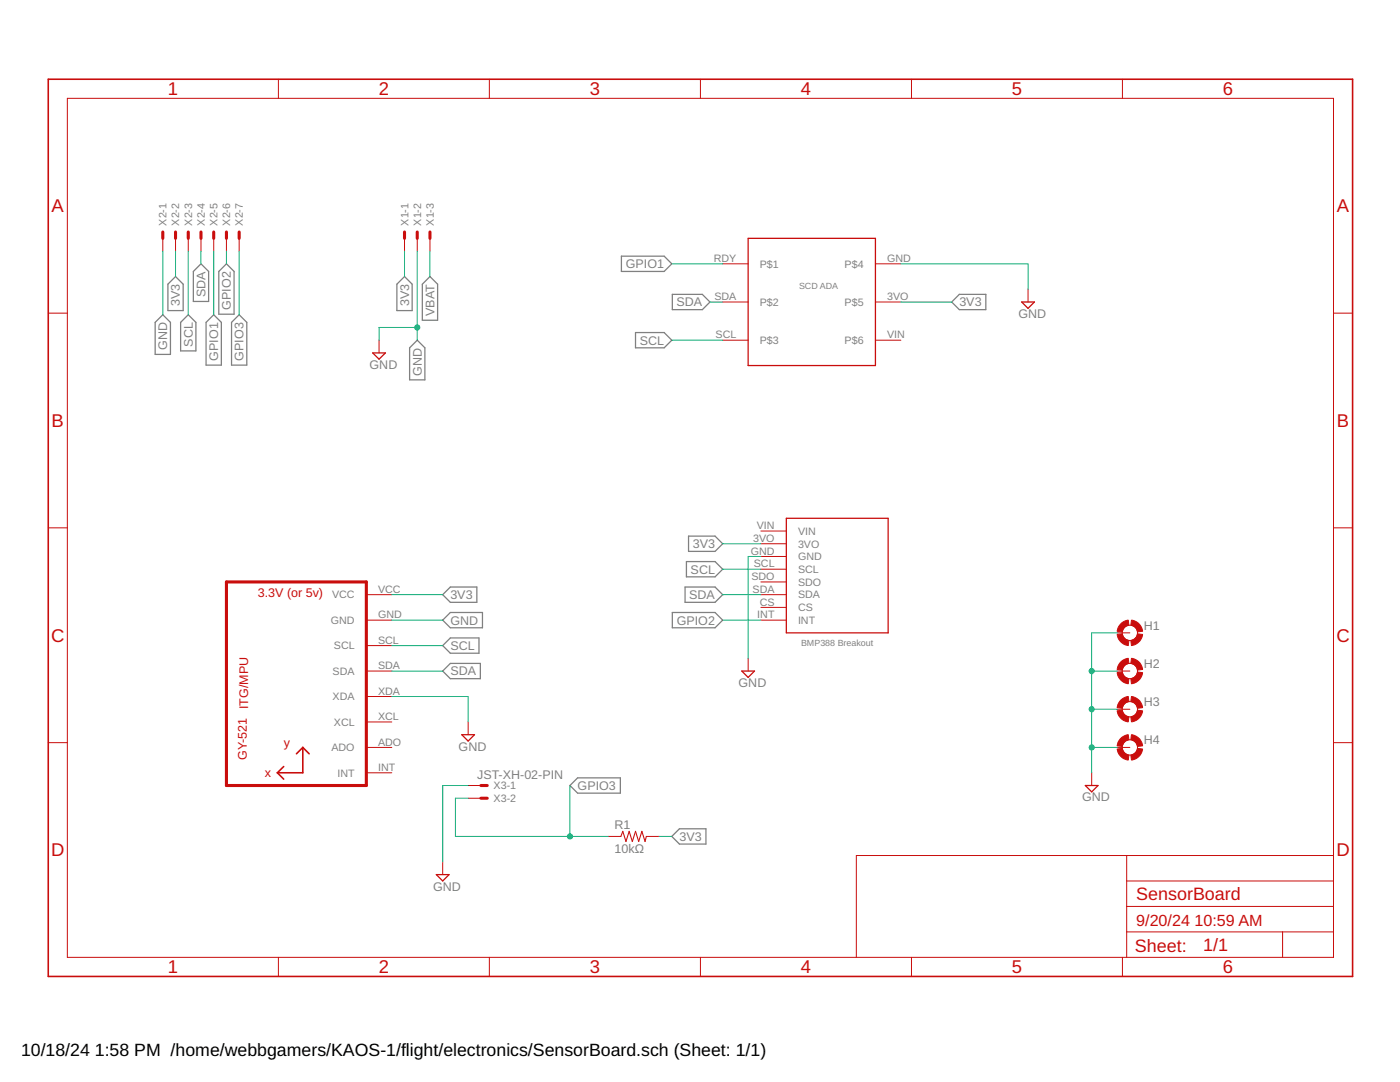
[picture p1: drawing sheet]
<svg xmlns="http://www.w3.org/2000/svg" width="279mm" height="216mm" viewBox="0 0 279 216" stroke-linecap="round" stroke-linejoin="round" font-family="sans-serif">
<g fill="none" stroke="#808080" stroke-width=".25">
<path d="M35 55.2l1.6 1.5v5.3h-3.1v-5.3zM40.1 52.6l1.5 1.6v6h-3v-6zM45.2 52.6l1.5 1.6v8.5h-3v-8.5zM79.2 56.7l1.5-1.5 1.6 1.5v5.3h-3.1zM85.8 55.2l1.5 1.5v7.2h-3v-7.2zM124 51.1h8.5l1.6 1.5-1.6 1.6h-8.5zM134.2 58.7h6l1.5 1.6-1.5 1.5h-6zM32.5 62.8l1.5 1.5v6.4h-3v-6.4zM37.6 62.8l1.5 1.5v5.7h-3.1v-5.7zM42.7 62.8l1.5 1.5v8.6h-3.1v-8.6zM46.2 64.3l1.5-1.5 1.6 1.5v8.6h-3.1zM83.3 67.9l1.5 1.5v6.4h-3.1v-6.4z"/>
<path d="M126.8 66.4h5.7l1.6 1.5-1.6 1.5h-5.7zM189.9 60.3l1.6-1.6h5.2v3.1h-5.2zM89.9 117.1h5.3v3.1h-5.3l-1.6-1.5zM136.7 117.1h6l1.5 1.6-1.5 1.5h-6zM137 112.1h5.7l1.5 1.5-1.5 1.5h-5.7zM137.4 107h5.3l1.5 1.5-1.5 1.5h-5.3zM88.3 133.9l1.6-1.5h6v3h-6zM88.3 128.8l1.6-1.5h5.7v3h-5.7zM89.9 122.2h6.4v3.1h-6.4l-1.6-1.6zM134.2 122.2h8.5l1.5 1.5-1.5 1.6h-8.5zM115.3 155.2h8.5v3.1h-8.5l-1.6-1.6zM134.1 166.9l1.5-1.5h5.3v3h-5.3z"/>
</g>
<g fill="none" stroke="#c90d0c" stroke-width=".2">
<path d="M13.4 19.6h252.7v171.4h-252.7zM55.6 15.8v3.8M97.7 15.8v3.8M139.8 15.8v3.8M181.9 15.8v3.8M224 15.8v3.8M32.5 47.6v2.5M35 47.6v2.5M37.6 47.6v2.5M40.1 47.6v2.5M42.7 47.6v2.5M45.2 47.6v2.5"/>
<path d="M47.7 47.6v2.5M80.7 47.6v2.5M83.3 47.6v2.5M85.8 47.6v2.5M144.2 52.6h5.1M174.7 52.6h5.1M205.2 57.7v2.6M9.6 62.5h3.8M75.6 67.9v2.5M144.2 60.3h5.1M144.2 67.9h5.1M174.7 60.3h5.1"/>
<path d="M174.7 67.9h5.1M266.1 62.5h3.8M9.6 105.3h3.8M73.1 118.7h5.1M151.8 118.7h5.1M151.8 116.1h5.1M151.8 113.6h5.1M151.8 111h5.1M151.8 108.5h5.1M151.8 106h5.1M266.1 105.3h3.8M73.1 123.7h5.1"/>
<path d="M73.1 128.8h5.1M73.1 133.9h5.1M73.1 139h5.1M149.3 131.4v2.5M151.8 123.7h5.1M151.8 121.2h5.1M222.9 133.9h2.6M222.9 126.3h2.6M9.6 148.2h3.8M73.1 144.1h5.1M73.1 149.1h5.1M73.1 154.2h5.1"/>
<path d="M93.4 144.1v2.5M93.4 159.3h2.6M93.4 156.7h2.6M217.9 154.2v2.5M222.9 149.1h2.6M222.9 141.5h2.6M266.1 148.2h3.8M88.3 172v2.5M121.4 166.9h2.5M129 166.9h2.5M224.9 170.7v20.3M224.9 175.8h41.2"/>
<path d="M266.1 170.7h-95.2v20.3M55.6 191v3.8M97.7 191v3.8M139.8 191v3.8M181.9 191v3.8M224 191v3.8M224.9 185.9h41.2M224.9 180.9h41.2M256 185.9v5.1"/>
<circle cx="225.5" cy="133.9" r="1.52"/>
<circle cx="225.5" cy="126.3" r="1.52"/>
<circle cx="225.5" cy="141.5" r="1.52"/>
<circle cx="225.5" cy="149.1" r="1.52"/>
</g>
<path d="M9.6 15.8h260.3v179h-260.3zM55.4 154.2l1.2 1.3M56.6 153l-1.2 1.2M60.4 149.1v5.1h-5M60.4 149.1l1.3 1.3M60.4 149.1l-1.2 1.3" fill="none" stroke="#c90d0c" stroke-width=".32"/>
<path d="M149.3 47.6h25.4v25.3h-25.4zM74.4 70.4h2.5l-1.3 1.3zM203.9 60.3h2.5l-1.2 1.2zM156.9 103.4h20.3v22.9h-20.3zM148 133.9h2.6l-1.3 1.3zM92.2 146.6h2.5l-1.3 1.3zM216.6 156.7h2.5l-1.2 1.3zM87.1 174.5h2.5l-1.3 1.3z" fill="none" stroke="#c90d0c" stroke-width=".25"/>
<g fill="none" stroke="#c90d0c" stroke-width=".61">
<path d="M32.5 46.3v1.3M35 46.3v1.3M37.6 46.3v1.3M40.1 46.3v1.3M42.7 46.3v1.3M45.2 46.3v1.3M47.7 46.3v1.3M80.7 46.3v1.3M83.3 46.3v1.3M85.8 46.3v1.3M45.2 116.1h27.9v40.6h-27.9zM96 156.7h1.2"/>
<path d="M96 159.3h1.2"/>
</g>
<g fill="#c90d0c" stroke="#c90d0c" stroke-width=".2">
<path d="M225.8 123.7a2.52 2.52 0 0 1 2.2 2.3l-1 .1a1.46 1.46 0 0 0-1.3-1.3z" fill-rule="evenodd"/>
<path d="M223.8 124.3l.8-.4 .6-.2 .1 1.1a1.51 1.51 0 0 0-1.3 1.3l-1.1-.1 .4-1z" fill-rule="evenodd"/>
<path d="M222.9 126.6l1.1-.1 .4 .9 .9 .4-.1 1a2.59 2.59 0 0 1-2.3-2.2z" fill-rule="evenodd"/>
<path d="M225.7 127.8l.6-.2a1.4 1.4 0 0 0 .7-1.1l1 .1a2.52 2.52 0 0 1-2.2 2.2z" fill-rule="evenodd"/>
<path d="M225.8 131.4a2.52 2.52 0 0 1 2.2 2.2l-1 .1a1.46 1.46 0 0 0-1.3-1.3z" fill-rule="evenodd"/>
<path d="M223.5 132.2l.7-.5 1-.3 .1 1a1.51 1.51 0 0 0-1.3 1.3l-1.1-.1 .2-.6z" fill-rule="evenodd"/>
<path d="M222.9 134.2l1.1-.1 .4 .9 .9 .4-.1 1a2.59 2.59 0 0 1-2.3-2.2z" fill-rule="evenodd"/>
<path d="M225.7 135.4l.6-.2a1.4 1.4 0 0 0 .7-1.1l1 .1a2.52 2.52 0 0 1-2.2 2.2z" fill-rule="evenodd"/>
<path d="M225.8 139a2.52 2.52 0 0 1 2.2 2.2l-1 .1a1.51 1.51 0 0 0-1.3-1.3z" fill-rule="evenodd"/>
<path d="M223.5 139.8l.7-.5 1-.3 .1 1a1.56 1.56 0 0 0-1.3 1.3l-1.1-.1 .2-.6z" fill-rule="evenodd"/>
<path d="M222.9 141.8l1.1-.1 .4 .9 .9 .4-.1 1a2.53 2.53 0 0 1-2.3-2.2z" fill-rule="evenodd"/>
<path d="M225.7 143l.6-.2a1.4 1.4 0 0 0 .7-1.1l1 .1a2.48 2.48 0 0 1-2.2 2.2z" fill-rule="evenodd"/>
<path d="M225.8 146.6a2.52 2.52 0 0 1 2.2 2.2l-1 .1a1.51 1.51 0 0 0-1.3-1.3z" fill-rule="evenodd"/>
<path d="M223.5 147.5l.7-.6 1-.3 .1 1a1.56 1.56 0 0 0-1.3 1.3l-1.1-.1 .2-.6z" fill-rule="evenodd"/>
<path d="M222.9 149.5l1.1-.2 .2 .6a1.49 1.49 0 0 0 1.1 .8l-.1 1a2.53 2.53 0 0 1-2.3-2.2z" fill-rule="evenodd"/>
<path d="M225.7 150.7l.6-.3a1.49 1.49 0 0 0 .7-1.1l1 .2a2.48 2.48 0 0 1-2.2 2.2z" fill-rule="evenodd"/>
</g>
<path d="M123.9 166.9l.4-1 .6 2 .7-2 .6 2 .6-2 .7 2 .6-2 .6 2 .3-1" fill="none" stroke="#c90d0c" stroke-width=".21"/>
<g fill="none" stroke="#0dab76" stroke-width=".2">
<path d="M32.5 50.1v12.7M35 50.1v5.1M37.6 50.1v12.7M40.1 50.1v2.5M42.7 50.1v12.7M45.2 50.1v2.5M47.7 50.1v12.7M80.7 50.1v5.1M83.3 50.1v17.8M85.8 50.1v5.1M134.1 52.6h10.1M179.8 52.6h25.4v5.1"/>
<path d="M83.3 65.3h-7.7v2.6M134.1 67.9h10.1M141.7 60.3h2.5M179.8 60.3h10.1M78.2 118.7h10.1M144.2 118.7h7.6M144.2 113.6h7.6M144.2 108.5h7.6M151.8 111h-2.5v20.4M78.2 123.7h10.1M78.2 133.9h10.1M78.2 128.8h10.1"/>
<path d="M78.2 139h15.2v5.1M144.2 123.7h7.6M217.9 133.9h5M222.9 126.3h-5v27.9M93.4 156.7h-5.1v15.3M93.4 159.3h-2.5v7.6h30.5M113.7 156.7v10.2M217.9 149.1h5M217.9 141.5h5M131.5 166.9h2.6"/>
</g>
<g fill="#0dab76" stroke="#0dab76" stroke-width=".2">
<circle cx="83.3" cy="65.3" r=".51"/>
<circle cx="217.9" cy="141.5" r=".51"/>
<circle cx="217.9" cy="133.9" r=".51"/>
<circle cx="217.9" cy="149.1" r=".51"/>
<circle cx="113.7" cy="166.9" r=".51"/>
</g>
<g font-size="3.7" fill="#c90d0c">
<text x="33.5" y="19">1</text>
<text x="75.6" y="19">2</text>
<text x="117.7" y="19">3</text>
<text x="159.8" y="19">4</text>
<text x="201.9" y="19">5</text>
<text x="244.1" y="19">6</text>
<text x="10.3" y="42.3">A</text>
<text x="266.8" y="42.3">A</text>
<text x="10.3" y="85.2">B</text>
<text x="266.8" y="85.2">B</text>
<text x="10.2" y="128">C</text>
<text x="266.7" y="128">C</text>
<text x="10.2" y="170.9">D</text>
<text x="266.7" y="170.9">D</text>
<text x="33.5" y="194.2">1</text>
<text x="75.6" y="194.2">2</text>
<text x="117.7" y="194.2">3</text>
<text x="159.8" y="194.2">4</text>
<text x="201.9" y="194.2">5</text>
<text x="244.1" y="194.2">6</text>
</g>
<g font-size="3.6" fill="#c90d0c">
<text x="226.8" y="179.6">SensorBoard</text>
<text x="226.5" y="189.9">Sheet:</text>
<text x="240.1" y="189.8">1/1</text>
</g>
<g font-size="3.5">
<text x="4.2" y="210.7">10/18/24</text>
<text x="18.9" y="210.7">1:58 PM /home/webbgamers/KAOS-1/flight/electronics/SensorBoard.sch (Sheet: 1/1)</text>
</g>
<g font-size="3.2" fill="#c90d0c">
<text x="226.8" y="184.7">9/20/24</text>
<text x="238.4" y="184.7">10:59 AM</text>
</g>
<g font-size="2.5" fill="#808080">
<text x="124.9" y="53.5">GPIO1</text>
<text x="41" y="59.3" transform="rotate(-90 41 59.3)">SDA</text>
<text x="35.9" y="61.1" transform="rotate(-90 35.9 61.1)">3V3</text>
<text x="46.1" y="61.8" transform="rotate(-90 46.1 61.8)">GPIO2</text>
<text x="81.6" y="61.1" transform="rotate(-90 81.6 61.1)">3V3</text>
<text x="86.7" y="63" transform="rotate(-90 86.7 63)">VBAT</text>
<text x="135" y="61.1">SDA</text>
<text x="191.5" y="61.1">3V3</text>
<text x="203.3" y="63.4">GND</text>
<text x="33.4" y="69.9" transform="rotate(-90 33.4 69.9)">GND</text>
<text x="38.5" y="69.2" transform="rotate(-90 38.5 69.2)">SCL</text>
<text x="43.5" y="72" transform="rotate(-90 43.5 72)">GPIO1</text>
<text x="48.6" y="72" transform="rotate(-90 48.6 72)">GPIO3</text>
<text x="127.7" y="68.8">SCL</text>
<text x="73.8" y="73.6">GND</text>
<text x="84.2" y="74.9" transform="rotate(-90 84.2 74.9)">GND</text>
<text x="138.3" y="109.4">3V3</text>
<text x="89.9" y="119.5">3V3</text>
<text x="137.6" y="119.5">SDA</text>
<text x="137.8" y="114.5">SCL</text>
<text x="89.9" y="124.6">GND</text>
<text x="135.1" y="124.6">GPIO2</text>
<text x="228.3" y="125.7">H1</text>
<text x="89.9" y="129.7">SCL</text>
<text x="89.9" y="134.8">SDA</text>
<text x="147.4" y="137.1">GND</text>
<text x="228.3" y="133.3">H2</text>
<text x="228.3" y="140.9">H3</text>
<text x="91.5" y="149.8">GND</text>
<text x="228.3" y="148.5">H4</text>
<text x="95.2" y="155.4">JST-XH-02-PIN</text>
<text x="115.3" y="157.6">GPIO3</text>
<text x="216" y="159.9">GND</text>
<text x="122.6" y="165.4">R1</text>
<text x="135.6" y="167.8">3V3</text>
<text x="122.6" y="170.2">10kΩ</text>
<text x="86.5" y="177.7">GND</text>
</g>
<g font-size="2.5" fill="#c90d0c">
<text x="51.4" y="119.2">3.3V (or 5v)</text>
<text x="49.5" y="141.5" transform="rotate(-90 49.5 141.5)">ITG/MPU</text>
<text x="56.6" y="149.1">y</text>
<text x="49.2" y="151.7" transform="rotate(-90 49.2 151.7)">GY-521</text>
<text x="52.8" y="155">x</text>
</g>
<g font-size="2.1" fill="#808080">
<text x="33.2" y="45" transform="rotate(-90 33.2 45)">X2-1</text>
<text x="35.8" y="45" transform="rotate(-90 35.8 45)">X2-2</text>
<text x="38.3" y="45" transform="rotate(-90 38.3 45)">X2-3</text>
<text x="40.9" y="45" transform="rotate(-90 40.9 45)">X2-4</text>
<text x="43.4" y="45" transform="rotate(-90 43.4 45)">X2-5</text>
<text x="45.9" y="45" transform="rotate(-90 45.9 45)">X2-6</text>
<text x="48.5" y="45" transform="rotate(-90 48.5 45)">X2-7</text>
<text x="81.5" y="45" transform="rotate(-90 81.5 45)">X1-1</text>
<text x="84" y="45" transform="rotate(-90 84 45)">X1-2</text>
<text x="86.6" y="45" transform="rotate(-90 86.6 45)">X1-3</text>
<text x="142.5" y="52.3">RDY</text>
<text x="151.6" y="53.4">P$1</text>
<text x="168.6" y="53.4">P$4</text>
<text x="177" y="52.3">GND</text>
<text x="142.6" y="59.9">SDA</text>
<text x="177" y="59.9">3VO</text>
<text x="151.6" y="61">P$2</text>
<text x="168.6" y="61">P$5</text>
<text x="142.8" y="67.5">SCL</text>
<text x="151.6" y="68.6">P$3</text>
<text x="168.6" y="68.6">P$6</text>
<text x="177" y="67.5">VIN</text>
<text x="151" y="105.6">VIN</text>
<text x="159.3" y="106.7">VIN</text>
<text x="149.8" y="110.7">GND</text>
<text x="150.3" y="108.1">3VO</text>
<text x="150.4" y="113.2">SCL</text>
<text x="159.3" y="111.8">GND</text>
<text x="159.3" y="109.3">3VO</text>
<text x="66.3" y="119.4">VCC</text>
<text x="75.5" y="118.3">VCC</text>
<text x="150" y="115.8">SDO</text>
<text x="150.2" y="118.3">SDA</text>
<text x="159.3" y="119.4">SDA</text>
<text x="159.3" y="116.9">SDO</text>
<text x="159.3" y="114.3">SCL</text>
<text x="66" y="124.5">GND</text>
<text x="75.5" y="123.4">GND</text>
<text x="151.1" y="123.4">INT</text>
<text x="151.6" y="120.8">CS</text>
<text x="159.3" y="124.5">INT</text>
<text x="159.3" y="122">CS</text>
<text x="66.6" y="129.6">SCL</text>
<text x="75.5" y="128.5">SCL</text>
<text x="66.4" y="134.7">SDA</text>
<text x="75.5" y="133.5">SDA</text>
<text x="66.4" y="139.7">XDA</text>
<text x="75.5" y="138.6">XDA</text>
<text x="75.5" y="143.7">XCL</text>
<text x="66.1" y="149.9">ADO</text>
<text x="66.6" y="144.8">XCL</text>
<text x="75.5" y="148.8">ADO</text>
<text x="67.3" y="155">INT</text>
<text x="75.5" y="153.9">INT</text>
<text x="98.5" y="160.1">X3-2</text>
<text x="98.5" y="157.5">X3-1</text>
</g>
<g font-size="1.8" fill="#808080">
<text x="159.5" y="57.7">SCD ADA</text>
<text x="159.9" y="128.8">BMP388 Breakout</text>
</g>
</svg>
